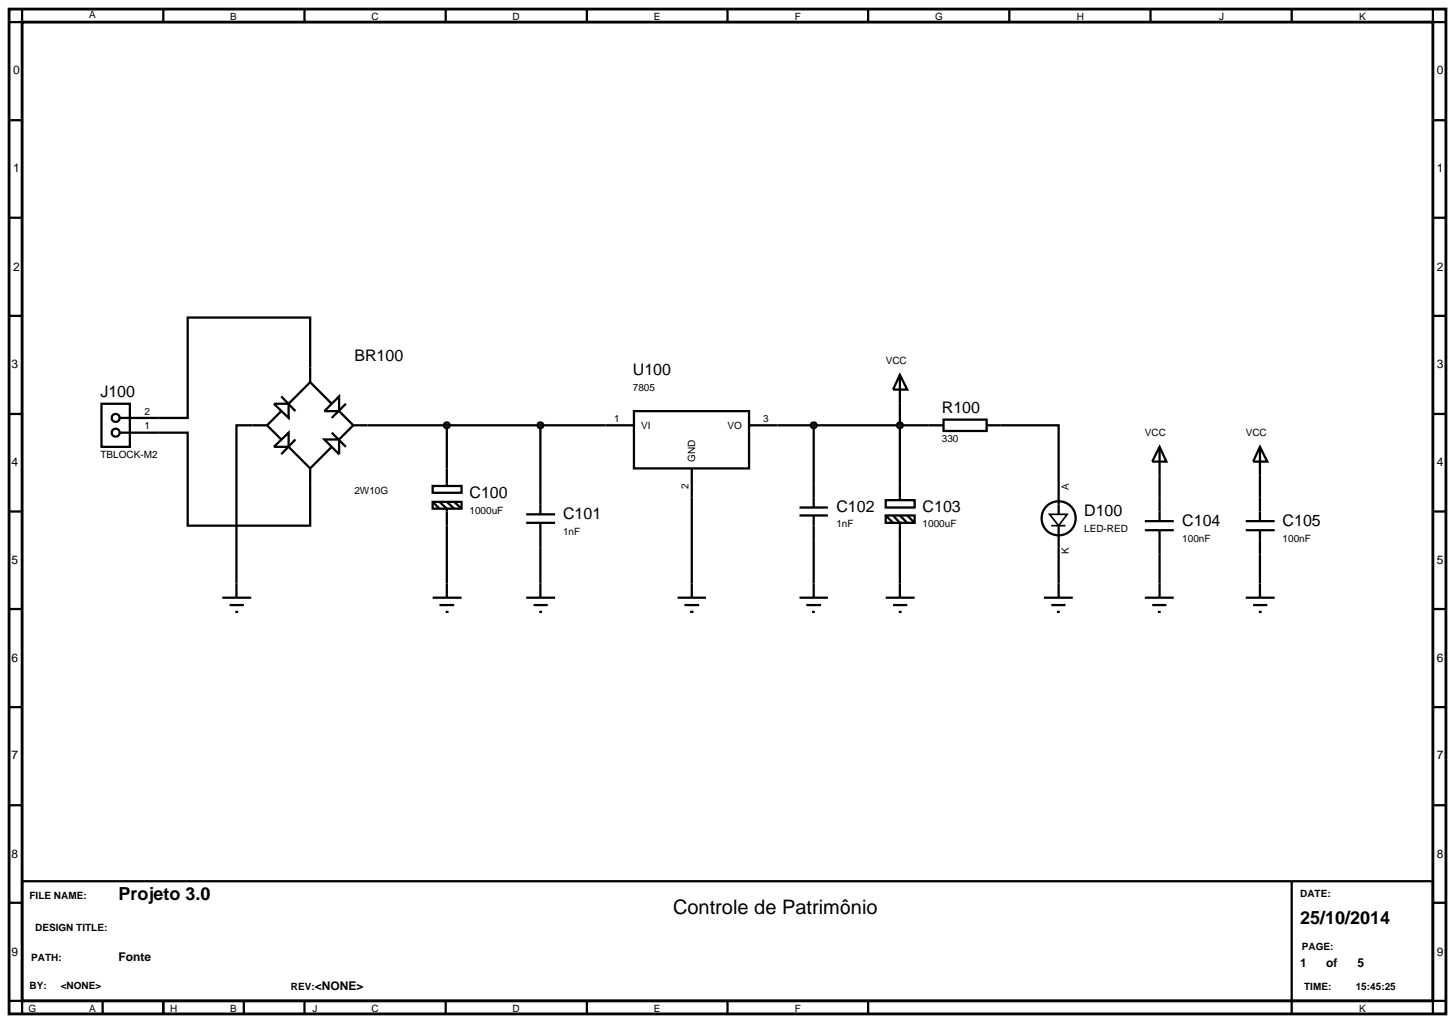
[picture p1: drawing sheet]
<svg xmlns="http://www.w3.org/2000/svg" width="257mm" height="180mm" viewBox="0 0 257 180" stroke-linecap="round" stroke-linejoin="round" font-family="sans-serif">
<path d="M1.6 1.6h253.4v177.2h-253.4zM3.9 3.9h248.8v172.6h-248.8z" fill="none" stroke="#000" stroke-width=".5"/>
<g fill="none" stroke="#000" stroke-width=".4">
<path d="M3.9 1.6v2.3h-2.3M28.8 1.6v2.3M53.7 1.6v2.3M78.6 1.6v2.3M103.5 1.6v2.3M128.3 1.6v2.3M153.1 1.6v2.3M178 1.6v2.3M202.9 1.6v2.3M227.8 1.6v2.3M252.7 1.6v2.3h2.3M1.6 21.2h2.3"/>
<path d="M1.6 38.4h2.3M252.7 21.2h2.3M252.7 38.4h2.3M1.6 55.7h2.3M252.7 55.7h2.3M1.6 73h2.3M17.9 71.2h5v7.6h-5zM21.2 76.3h11.9v16.4h21.6v-10.1M47.1 75h-5.4v30.4M47.1 75l2.5 2.5M48.3 71.2h2.6v2.5zM48.3 78.8l2.6-2.5v2.5z"/>
<path d="M49.6 69.9l2.5 2.6M49.6 72.5l-2.5 2.5M50.9 78.8l3.8 3.8M52.1 77.5l-2.5 2.6M54.7 67.4v-11.4h-21.6v17.7h-11.9M54.7 67.4l-3.8 3.8M54.7 67.4l3.8 3.8M57.2 77.5h2.6v2.6zM58.5 76.3l2.5 2.5M58.5 78.8l-3.8 3.8M59.8 69.9v2.6h-2.6zM59.8 72.5l2.5 2.5"/>
<path d="M61 71.2l-2.5 2.5M62.3 75h49.5M62.3 75l-2.5 2.5M78.8 75v10.7M95.3 75v15.7M111.8 72.5h20.3v10.1h-20.3zM132.1 75h31.7M143.5 75v10.2M158.7 71.2v14M176.5 75h10.2v11.4M252.7 73h2.3M1.6 90.2h2.3"/>
<path d="M76.3 85.7h5.1v1.2h-5.1zM76.3 88.5h5.1v1.2h-5.1zM76.3 88.5l1.2 1.2M77.5 88.5l1.3 1.2v13.2M78.8 88.5l1.3 1.2M80.1 88.5l1.3 1.2M92.8 92.2h5.1M92.8 90.7h5.1M95.3 92.2v10.7M122 82.6v20.3M143.5 95.2v7.7M158.7 95.2v7.7"/>
<path d="M186.7 96.5v6.4M204.5 83.9v3.8M204.5 97.8v5.1M222.2 83.9v3.8M222.2 97.8v5.1M252.7 90.2h2.3M1.6 107.4h2.3M39.2 105.4h5.1M40.5 106.7h2.5M41.5 107.9h.5M252.7 107.4h2.3M1.6 124.7h2.3"/>
<path d="M252.7 124.7h2.3M1.6 142h2.3M1.6 159.2h2.3M3.9 155.4h248.8v21.1h-248.8zM227.8 155.4v23.4M252.7 142h2.3M252.7 159.2h2.3M1.6 176.5h2.3v2.3M18.1 176.5v2.3M28.8 176.5v2.3M43 176.5v2.3M53.7 176.5v2.3"/>
<path d="M78.6 176.5v2.3M103.5 176.5v2.3M128.3 176.5v2.3M153.1 176.5v2.3M255 176.5h-2.3v2.3"/>
<circle cx="20.4" cy="76.3" r=".7"/>
<circle cx="20.4" cy="73.7" r=".7"/>
</g>
<g fill="#004000" stroke="#000" stroke-width=".4">
<path d="M78.4 74.7l.4-.2-.5 .5zM78.8 74.5l.4 .2 .1 .3zM79.3 75l-.1 .3-.4 .2zM78.3 75l.5 .5-.4-.2z"/>
<path d="M94.9 74.7l.4-.2-.5 .5zM95.3 74.5l.3 .1 .2 .4zM95.8 75l-.1 .3-.4 .2zM94.8 75l.5 .5-.3-.1z"/>
</g>
<g fill="#004000">
<path d="M78.3 75l.5-.5 .5 .5-.5 .5z"/>
<path d="M94.8 75l.5-.5 .5 .5-.5 .5z"/>
</g>
<g fill="none" stroke="#000" stroke-width=".4">
<path d="M141 89.5h5M141 90.9h5M143.5 85.2v4.3M143.5 90.9v4.3M156.2 88.2h5.1v1.3h-5.1zM156.2 90.9h5.1v1.3h-5.1zM156.2 90.9l1.3 1.3M157.5 90.9l1.2 1.3v3M158.7 85.2v3M158.7 90.9l1.3 1.3M160 90.9l1.3 1.3M76.3 105.4h5.1"/>
<path d="M77.5 106.7h2.6M78.6 107.9h.5M78.8 102.9v2.5M92.8 105.4h5.1M94.1 106.7h2.5M95.1 107.9h.5M95.3 102.9v2.5M119.5 105.4h5M120.7 106.7h2.6M121.7 107.9h.6M122 102.9v2.5M141 105.4h5"/>
<path d="M142.2 106.7h2.6M143.2 107.9h.5M143.5 102.9v2.5M156.2 105.4h5.1M157.5 106.7h2.5M158.5 107.9h.5M158.7 102.9v2.5"/>
</g>
<path d="M143.1 74.7l.4-.2-.5 .5zM143.5 74.5l.3 .1 .2 .4zM144 75l-.1 .3-.4 .2zM143 75l.5 .5-.3-.1z" fill="#004000" stroke="#000" stroke-width=".4"/>
<path d="M143 75l.5-.5 .5 .5-.5 .5z" fill="#004000"/>
<path d="M163.8 75h2.6M166.4 74h7.6v2h-7.6zM174 75h2.5" fill="none" stroke="#000" stroke-width=".4"/>
<path d="M158.4 74.6l.3-.1-.5 .5zM158.7 74.5l.3 .1 .2 .4zM158.7 75.5l.5-.5-.1 .3zM158.2 75l.5 .5-.4-.2z" fill="#004000" stroke="#000" stroke-width=".4"/>
<path d="M158.7 74.5l.5 .5-.5 .5-.5-.5z" fill="#004000"/>
<g fill="none" stroke="#000" stroke-width=".4">
<path d="M158.7 66.1l1.3 2.6h-2.5zM158.7 66.1v5.1M204.5 78.8l1.2 2.6h-2.5zM204.5 78.8v5.1M222.2 78.8l1.3 2.6h-2.5zM222.2 78.8v5.1M186.7 86.4v4.3M186.7 92.7v3.8M201.9 93.5h5.1M201.9 91.9h5.1M204.5 87.7v4.2M204.5 93.5v4.3"/>
<path d="M219.7 93.5h5.1M219.7 91.9h5.1M222.2 87.7v4.2M222.2 93.5v4.3M184.1 105.4h5.1M185.4 106.7h2.5M186.4 107.9h.5M186.7 102.9v2.5M201.9 105.4h5.1M203.2 106.7h2.5M204.2 107.9h.5M204.5 102.9v2.5"/>
<path d="M219.7 105.4h5.1M221 106.7h2.5M222 107.9h.5M222.2 102.9v2.5"/>
<circle cx="186.7" cy="91.4" r="3"/>
</g>
<path d="M185.1 90.7h3.1l-1.5 2zM185.4 92.7h2.5" fill="none" stroke="#000" stroke-width=".3"/>
<text font-size="3.5" x="118.7" y="161.2">Controle de Patrimônio</text>
<g font-size="3.2">
<text x="20.9" y="158.8">Projeto 3.0</text>
<text x="229.3" y="162.9">25/10/2014</text>
</g>
<g font-size="2.8">
<text x="62.5" y="63.7">BR100</text>
<text x="17.7" y="70.1">J100</text>
<text x="111.6" y="66.2">U100</text>
<text x="166.1" y="72.9">R100</text>
<text x="82.8" y="87.8">C100</text>
<text x="99.3" y="91.6">C101</text>
<text x="147.5" y="90.3">C102</text>
<text x="162.7" y="90.3">C103</text>
<text x="191.2" y="91.1">D100</text>
<text x="208.5" y="92.8">C104</text>
<text x="226.2" y="92.8">C105</text>
</g>
<g font-size="2.1">
<text x="2.3" y="13.1">0</text>
<text x="253.4" y="13.1">0</text>
<text x="2.3" y="30.4">1</text>
<text x="253.4" y="30.4">1</text>
<text x="2.3" y="47.7">2</text>
<text x="253.4" y="47.7">2</text>
<text x="2" y="64.9">3</text>
<text x="253.4" y="64.9">3</text>
<text x="2" y="82.2">4</text>
<text x="253.4" y="82.2">4</text>
<text x="2" y="99.4">5</text>
<text x="253.4" y="99.4">5</text>
<text x="2" y="116.7">6</text>
<text x="253.4" y="116.7">6</text>
<text x="2" y="133.9">7</text>
<text x="253.4" y="133.9">7</text>
<text x="2" y="151.2">8</text>
<text x="253.4" y="151.2">8</text>
<text x="2" y="168.5">9</text>
<text x="20.9" y="169.5">Fonte</text>
<text x="229.3" y="170.5">1</text>
<text x="233.9" y="170.5">of</text>
<text x="239.4" y="170.5">5</text>
<text x="253.4" y="168.5">9</text>
<text x="55.5" y="174.6">&lt;NONE&gt;</text>
</g>
<g font-size="1.8">
<text x="15.7" y="3.2">A</text>
<text x="40.6" y="3.5">B</text>
<text x="65.5" y="3.5">C</text>
<text x="90.4" y="3.5">D</text>
<text x="115.3" y="3.5">E</text>
<text x="140.2" y="3.5">F</text>
<text x="164.9" y="3.5">G</text>
<text x="189.9" y="3.5">H</text>
<text x="215" y="3.5">J</text>
<text x="239.7" y="3.5">K</text>
<text x="156.2" y="64.2">VCC</text>
<text x="111.6" y="69">7805</text>
<text x="25.5" y="75.7">1</text>
<text x="25.5" y="73.1">2</text>
<text x="108.3" y="74.4">1</text>
<text x="113.1" y="75.6">VI</text>
<text x="128.3" y="75.6">VO</text>
<text x="134.6" y="74.4">3</text>
<text x="166.1" y="78">330</text>
<text x="201.9" y="76.9">VCC</text>
<text x="219.7" y="76.9">VCC</text>
<text x="17.7" y="80.8">TBLOCK-M2</text>
<text x="122.6" y="81.4" transform="rotate(-90 122.6 81.4)">GND</text>
<text x="62.5" y="87.2">2W10G</text>
<text x="121.4" y="86.2" transform="rotate(-90 121.4 86.2)">2</text>
<text x="188.5" y="86.4" transform="rotate(-90 188.5 86.4)">A</text>
<text x="82.8" y="90.6">1000uF</text>
<text x="99.3" y="94.3">1nF</text>
<text x="147.5" y="93">1nF</text>
<text x="162.7" y="93">1000uF</text>
<text x="191.2" y="93.8">LED-RED</text>
<text x="208.5" y="95.6">100nF</text>
<text x="226.2" y="95.6">100nF</text>
<text x="188.5" y="97.7" transform="rotate(-90 188.5 97.7)">K</text>
<text x="5.2" y="158.6">FILE NAME:</text>
<text x="229.3" y="158.1">DATE:</text>
<text x="6.2" y="164.2">DESIGN TITLE:</text>
<text x="229.6" y="167.5">PAGE:</text>
<text x="5.5" y="169.5">PATH:</text>
<text x="5" y="178.4">G</text>
<text x="5.2" y="174.4">BY:</text>
<text x="10.7" y="174.4">&lt;NONE&gt;</text>
<text x="15.7" y="178.4">A</text>
<text x="30" y="178.4">H</text>
<text x="40.6" y="178.4">B</text>
<text x="51.3" y="174.6">REV:</text>
<text x="55.1" y="178.4">J</text>
<text x="65.5" y="178.4">C</text>
<text x="90.4" y="178.4">D</text>
<text x="115.3" y="178.4">E</text>
<text x="140.2" y="178.4">F</text>
<text x="230" y="174.6">TIME:</text>
<text x="239.1" y="174.6">15:45:25</text>
<text x="239.7" y="178.4">K</text>
</g>
</svg>
